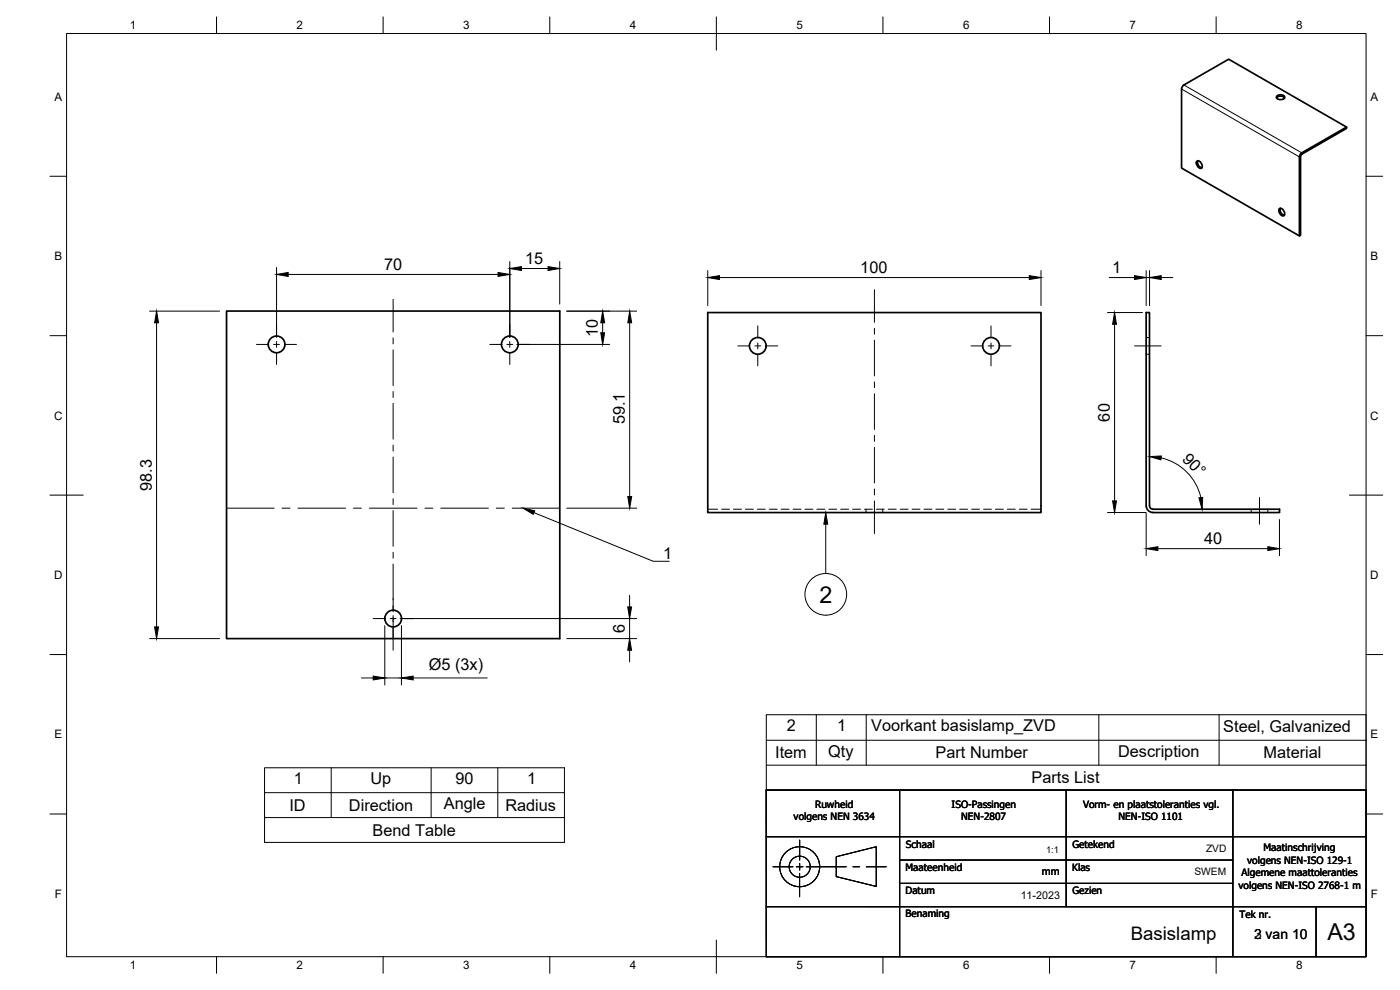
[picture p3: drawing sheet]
<svg xmlns="http://www.w3.org/2000/svg" width="420mm" height="297mm" viewBox="0 0 420 297" stroke-linecap="round" stroke-linejoin="round" font-family="sans-serif">
<!-- layer: Visible -->
<g fill="none" stroke="#000" stroke-width=".51">
<path d="M383.1 29.4a1.66 1.66 0 0 1 2.4 0M383.1 28.9a1.54 1.54 0 0 1 2.5 .3 1.45 1.45 0 0 1-2.5 0zM404.1 38.1l-35.4-20.3-13.4 7.7-.6 .9-.1 24 35.4 20.4M359.3 48.3a1.45 1.45 0 0 1 1.3 2.2 1.45 1.45 0 0 1-1.3-2.2zM359.5 48.2a1.65 1.65 0 0 0 1.2 2.1M390 47.1l.2-.7 .5-.6 13.4-7.7v.4l-13.4 7.8-.3 .3-.1 24-.3 .2v-23.7M384 62.6a1.45 1.45 0 0 1 1.3 2.1 1.45 1.45 0 0 1-1.3-2.1zM384.3 62.5a1.65 1.65 0 0 0 1.2 2.1M68 93.3h100v98.3h-100zM212.4 93.8h100v60h-100zM346 152.8h38v1h-38M346 152.8a1.04 1.04 0 0 1-1-1v-58h-1v58a2 2 0 0 0 2 2"/>
<circle cx="83" cy="103.3" r="2.51"/>
<circle cx="153" cy="103.3" r="2.51"/>
<circle cx="227.4" cy="103.8" r="2.51"/>
<circle cx="297.4" cy="103.8" r="2.51"/>
<circle cx="118" cy="185.6" r="2.51"/>
</g>
<!-- layer: Bend Center -->
<path d="M68 152.5h14.3M84.6 152.5h2.4M89.4 152.5h14.3M106.1 152.5h2.4M110.8 152.5h14.3M127.5 152.5h2.4M132.3 152.5h14.3M148.9 152.5h2.4M153.7 152.5h14.3" fill="none" stroke="#000" stroke-width=".3"/>
<!-- layer: Hidden -->
<g fill="none" stroke="#000" stroke-width=".3">
<path d="M344 101.3h1M344 106.3h1M212.4 152.8h3M216.6 152.8h2.3M220.1 152.8h2.4M223.7 152.8h2.4M227.3 152.8h2.4M230.9 152.8h2.3M234.4 152.8h2.4M238 152.8h2.4M241.6 152.8h2.4M245.2 152.8h2.3"/>
<path d="M248.7 152.8h2.4M252.3 152.8h2.4M255.9 152.8h2.4M259.4 152.8h2.4M259.9 152.8v1M263 152.8h2.4M264.9 152.8v1M266.6 152.8h2.4M270.2 152.8h2.3M273.7 152.8h2.4M277.3 152.8h2.4M280.9 152.8h2.4"/>
<path d="M284.4 152.8h2.4M288 152.8h2.4M291.6 152.8h2.4M295.2 152.8h2.3M298.7 152.8h2.4M302.3 152.8h2.4M305.9 152.8h2.4M309.5 152.8h2.9M375.5 152.8v1M380.5 152.8v1"/>
</g>
<!-- layer: Visible Narrow -->
<path d="M354.6 26.7l35.4 20.4 .3-.2M355.3 25.5l35.4 20.4v.4" fill="none" stroke="#000" stroke-width=".3"/>
<!-- layer: Border -->
<g fill="none" stroke="#000" stroke-width=".3">
<path d="M20 10.1h390v276.9h-390zM65 5.1v5M115 5.1v5M165 5.1v5M215 5.1v10M265 5.1v5M315 5.1v5M365 5.1v5M15 52.9h5M410 52.9h5M15 100.7h5M410 100.7h5"/>
<path d="M15 148.6h10M405 148.6h10M15 196.4h5M410 196.4h5M15 244.2h5M410 244.2h5M65 287v5M115 287v5M165 287v5M215 282.1v9.9M265 287v5M315 287v5"/>
<path d="M365 287v5"/>
</g>
<!-- layer: TitleBlock -->
<g fill="none" stroke="#000" stroke-width=".3">
<path d="M240 252.1v5.9M240 259v2.1M251 257.1l12-3.1v12l-12-3zM232 260.1h6M239 260.1h2M240 262.1v7M242 260.1h12M256 260.1h2M260 260.1h6"/>
<circle cx="240" cy="260" r="6"/>
<circle cx="240" cy="260" r="3.2"/>
</g>
<path d="M230 237.1h180v49.9h-180zM270 237.1v49.9M320 237.1v35M370 237.1v49.9M230 251h180M270 258h100M230 272l180 .1M270 265.1h100M395 272v15" fill="none" stroke="#000" stroke-width=".36"/>
<!-- layer: Smart Centers -->
<g fill="none" stroke="#000" stroke-width=".3">
<path d="M83 97.4v3.3M118 89.8v9.8M153 97.4v3.3M227.4 97.8v3.3M262.4 86.9v9.8M262.4 98.5v1.8M297.4 97.8v3.3M77 103.3h3.3M82.1 103.3h1.8M83 102.5v1.7M83 106v3.4M85.7 103.3h3.3"/>
<path d="M118 101.4v1.8M118 105v10.7M118 117.5v1.8M147 103.3h3.3M152.1 103.3h1.8M153 102.5v1.7M153 106v3.4M155.7 103.3h3.3M221.4 103.8h3.3M226.5 103.8h1.8M227.4 102.9v1.8M227.4 106.5v3.3"/>
<path d="M230.1 103.8h3.3M262.4 102.1v10.7M262.4 114.6v1.7M262.4 118.1v10.7M291.4 103.8h3.3M296.5 103.8h1.8M297.4 102.9v1.8M297.4 106.5v3.3M300.1 103.8h3.3M340.5 103.8h8M118 121v10.7M118 133.5v1.8"/>
<path d="M118 137.1v10.7M262.4 130.6v1.8M262.4 134.2v10.7M118 149.6v1.8M118 153.2v10.7M262.4 146.7v1.8M262.4 150.3v9.8M378 149.3v8M118 165.7v1.8M118 169.3v14.2M112 185.6h3.3M117.1 185.6h1.8"/>
<path d="M118 184.7v10.4M120.7 185.6h3.3"/>
</g>
<!-- layer: FD_Dimensions -->
<g fill="none" stroke="#000" stroke-width=".3">
<path d="M153 78.5v22.7M168 78.5v12.7M44.9 93.4h21M47 96.8v91.3M83 80.2v21M86.5 82.3h63M156.5 80.6h8M170.1 93.4h21M180.9 96.8v3.1M189 96.8v52.2M212.4 81.2v10.5M215.9 83.3h93"/>
<path d="M312.4 81.2v10.5M332.4 93.8h10.5M332.9 83.3h7.6M334.5 97.3v53M344 83.3h1M344 81.2v10.5M345 81.2v10.5M348.5 83.3h3.5M155.1 103.3h27.9M348.5 137.4a15.8 15.8 0 0 1 11.9 11.9M170.1 152.5h21M332.4 153.8h11.5"/>
<path d="M344 153.9v12.8M384 155.9v10.8M189 178.6v3.5M347.5 164.6h33M44.9 191.6h21M115.5 187.7v17.8M120.1 185.6h71M120.5 187.7v17.8M170.1 191.6h21M189 185.6v6M189 195.1v3.5M108.5 203.4h3.5"/>
<path d="M115.5 203.4h5M124 203.4h22.2"/>
</g>
<g fill="#000" stroke="#000" stroke-width=".3">
<path d="M153 80.6l3.5-.6v1.2zM164.5 80l3.5 .6-3.5 .6zM47 93.4l.6 3.4h-1.2zM83 82.3l3.5-.5v1.1zM149.5 81.8l3.5 .5-3.5 .6zM180.3 99.9h1.2l-.6 3.4zM180.9 93.4l.6 3.4h-1.2zM189 93.4l.6 3.4h-1.2zM212.4 83.3l3.5-.6v1.2zM308.9 82.7l3.5 .6-3.5 .6zM334.5 93.8l.6 3.5h-1.2zM340.5 82.7l3.5 .6-3.5 .6z"/>
<path d="M345 83.3l3.5-.6v1.2zM345 137l3.5-.2-.1 1.2zM188.4 149h1.2l-.6 3.5zM333.9 150.3h1.2l-.6 3.5zM359.8 149.4l1.2-.2-.2 3.6zM344 164.6l3.5-.6v1.2zM380.5 164l3.5 .6-3.5 .6zM46.4 188.1h1.2l-.6 3.5zM188.4 182.1h1.1l-.5 3.5zM189 191.6l.5 3.5h-1.1zM112 202.8l3.5 .6-3.5 .6zM120.5 203.4l3.5-.6v1.2z"/>
</g>
<!-- layer: Bend Tables -->
<path d="M79.4 230.4h90v22.4h-90zM79.4 237.8h90M99.4 230.4v14.9M129.4 230.4v14.9M149.4 230.4v14.9M79.4 245.3h90" fill="none" stroke="#000" stroke-width=".3"/>
<!-- layer: BendIds -->
<path d="M157 152.5l3.5 .8-.5 1z" fill="#000" stroke="#000" stroke-width=".3"/>
<path d="M160.2 153.8l35.8 14.6h4.8" fill="none" stroke="#000" stroke-width=".3"/>
<!-- layer: Parts Lists -->
<path d="M230 214.4h180v22.7h-180zM245 214.4v15.2M260 214.4v15.2M329.8 214.4v15.2M365.9 214.4v15.2M230 229.6h180M230 222.1h180" fill="none" stroke="#000" stroke-width=".3"/>
<!-- layer: Balloons -->
<g fill="none" stroke="#000" stroke-width=".3">
<path d="M247.8 157.3v14.8"/>
<circle cx="247.8" cy="178.3" r="6.3"/>
</g>
<path d="M247.8 153.8l.6 3.5h-1.2z" fill="#000" stroke="#000" stroke-width=".3"/>
<g font-size="7">
<text x="246" y="180.9">2</text>
<text x="398.4" y="282">A3</text>
</g>
<text font-size="5.6" x="339.3" y="282">Basislamp</text>
<g font-size="4.9">
<text x="115.3" y="80.9">70</text>
<text x="157.6" y="79.1">15</text>
<text x="258.2" y="81.8">100</text>
<text x="333.8" y="81.9">1</text>
<text x="179.4" y="101.2" transform="rotate(-90 179.4 101.2)">10</text>
<text x="187.5" y="127.3" transform="rotate(-90 187.5 127.3)">59.1</text>
<text x="333" y="126.5" transform="rotate(-90 333 126.5)">60</text>
<text x="354.6" y="138" transform="rotate(45 354.6 138)">90°</text>
<text x="45.5" y="147.2" transform="rotate(-90 45.5 147.2)">98.3</text>
<text x="199" y="167.7">1</text>
<text x="361.4" y="163.2">40</text>
<text x="187.5" y="189.9" transform="rotate(-90 187.5 189.9)">6</text>
<text x="128.7" y="201">Ø5 (3x)</text>
<text x="236.2" y="219.4">2</text>
<text x="251.3" y="219.4">1</text>
<text x="261.5" y="219.4">Voorkant basislamp_ZVD</text>
<text x="367.1" y="219.5">Steel, Galvanized</text>
<text x="232.6" y="227.6">Item</text>
<text x="248.6" y="227.1">Qty</text>
<text x="280.8" y="227.6">Part Number</text>
<text x="335.6" y="227.1">Description</text>
<text x="379.2" y="227.6">Material</text>
<text x="88.2" y="235.3">1</text>
<text x="111.2" y="235.3">Up</text>
<text x="136.7" y="235.3">90</text>
<text x="158.2" y="235.3">1</text>
<text x="309.6" y="235">Parts List</text>
<text x="86.8" y="243.3">ID</text>
<text x="104.7" y="243.3">Direction</text>
<text x="133.2" y="242.8">Angle</text>
<text x="151.7" y="243.3">Radius</text>
<text x="111.8" y="250.7">Bend Table</text>
</g>
<g font-size="4.2">
<text x="376.3" y="281.9">3 van 10</text>
<text x="376.3" y="281.9">2 van 10</text>
</g>
<g font-size="3.5">
<text x="39" y="8.8">1</text>
<text x="89" y="8.8">2</text>
<text x="139" y="8.8">3</text>
<text x="189" y="8.8">4</text>
<text x="239" y="8.8">5</text>
<text x="289" y="8.8">6</text>
<text x="339" y="8.8">7</text>
<text x="389" y="8.8">8</text>
<text x="16.3" y="30.2">A</text>
<text x="411.3" y="30.2">A</text>
<text x="16.3" y="78">B</text>
<text x="411.3" y="78">B</text>
<text x="16.2" y="125.9">C</text>
<text x="411.2" y="125.9">C</text>
<text x="16.2" y="173.7">D</text>
<text x="411.2" y="173.7">D</text>
<text x="16.3" y="221.6">E</text>
<text x="411.3" y="221.6">E</text>
<text x="16.4" y="269.4">F</text>
<text x="411.4" y="269.4">F</text>
<text x="39" y="290.8">1</text>
<text x="89" y="290.8">2</text>
<text x="139" y="290.8">3</text>
<text x="189" y="290.8">4</text>
<text x="239" y="290.8">5</text>
<text x="289" y="290.8">6</text>
<text x="339" y="290.8">7</text>
<text x="389" y="290.8">8</text>
</g>
<g font-size="3.2">
<text x="312.7" y="262.5">mm</text>
<text x="306.3" y="269.7">11-2023</text>
</g>
<g font-size="3.1">
<text x="361.9" y="255.6">ZVD</text>
<text x="358.5" y="262.6">SWEM</text>
</g>
<g font-size="3">
<text x="244.6" y="242.3">Ruwheid</text>
<text x="285.6" y="242.3">ISO-Passingen</text>
<text x="325" y="242.3">Vorm- en plaatstoleranties vgl.</text>
<text x="238.2" y="246.1">volgens NEN 3634</text>
<text x="288.5" y="246">NEN-2807</text>
<text x="335.7" y="246.1">NEN-ISO 1101</text>
<text x="271.9" y="254.3">Schaal</text>
<text x="321.9" y="254.3">Getekend</text>
<text x="379.2" y="255.3">Maatinschrijving</text>
<text x="271.8" y="261.4">Maateenheid</text>
<text x="321.8" y="261.4">Klas</text>
<text x="372.6" y="262.9">Algemene maattoleranties</text>
<text x="374.3" y="259.1">volgens NEN-ISO 129-1</text>
<text x="271.8" y="268.3">Datum</text>
<text x="321.9" y="268.3">Gezien</text>
<text x="371.7" y="266.6">volgens NEN-ISO 2768-1 m</text>
<text x="271.8" y="275.3">Benaming</text>
<text x="372" y="275.3">Tek nr.</text>
</g>
<text font-size="2.8" x="313.9" y="255.8">1:1</text>
</svg>
